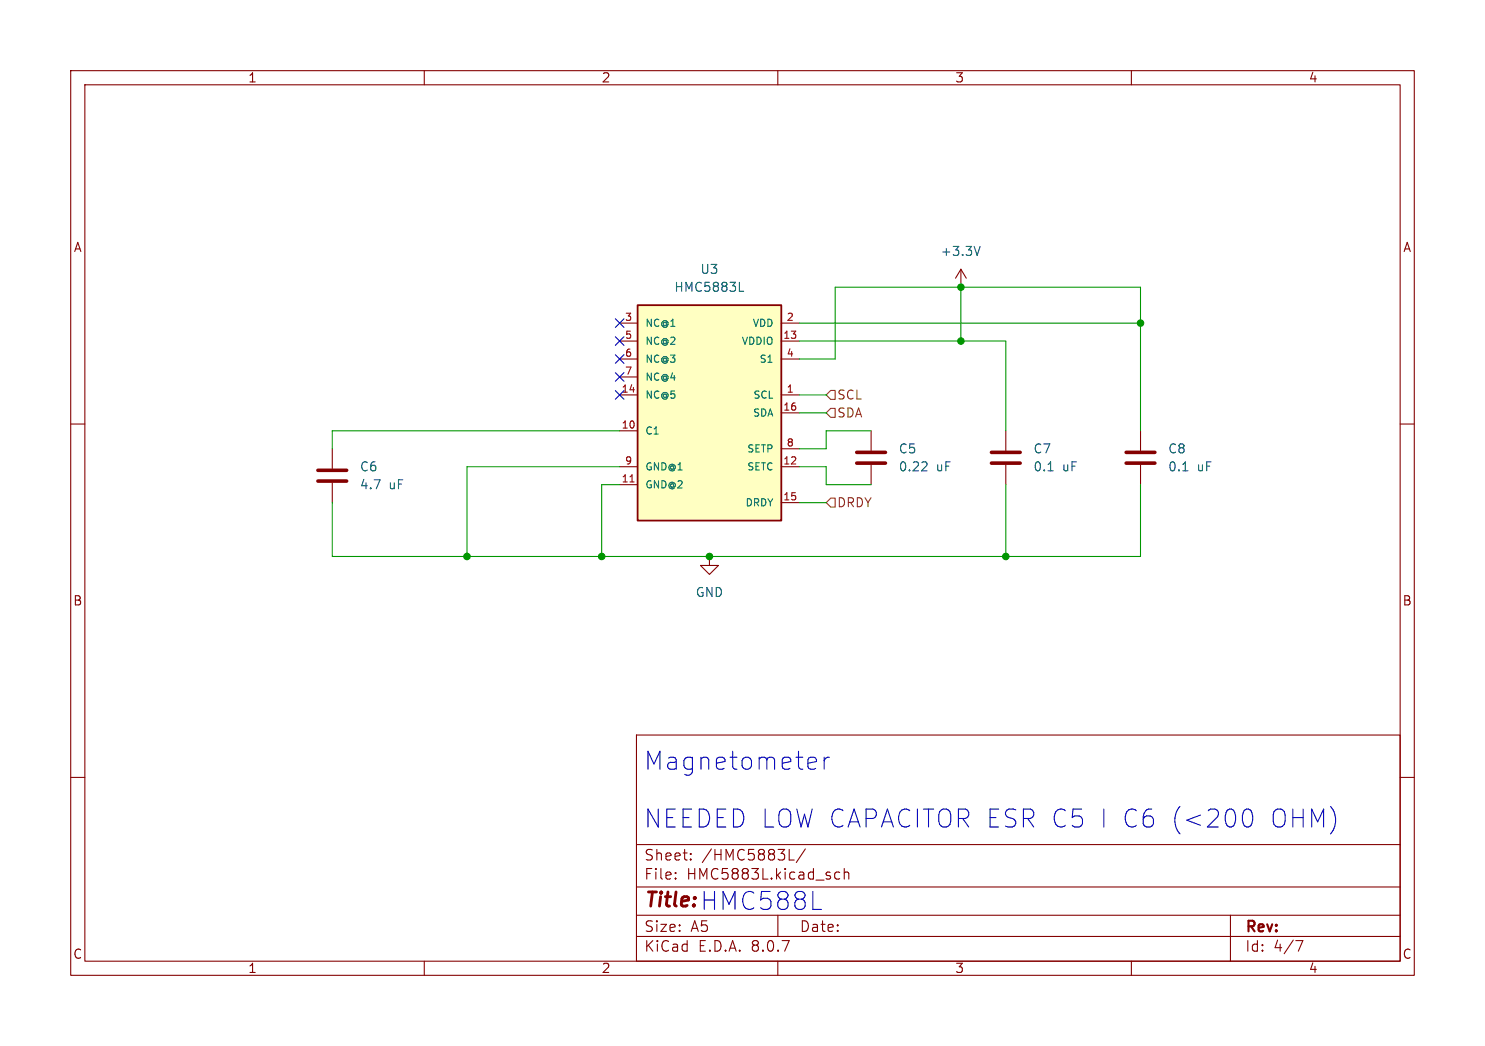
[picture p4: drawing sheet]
<svg xmlns="http://www.w3.org/2000/svg" width="210mm" height="148mm" viewBox="0 0 210 148" stroke-linecap="round" stroke-linejoin="round" font-family="sans-serif">
<g fill="none" stroke="#840000" stroke-width=".15">
<path d="M10 10h190v128h-190zM12 12h186v124h-186zM60 10v2M110 10v2M160 10v2M135.9 38.1l-.8 1.3M135.9 38.1v2.5M135.9 38.1l.8 1.3M135.9 40.6h.1M10 60h2M47 63.5v2.8M47 68.3v2.8"/>
<path d="M100.3 78.7v1.3h1.3l-1.3 1.3-1.2-1.3h1.2M100.3 78.7h.1M123.2 61v2.8M123.2 65.8v2.8M142.2 61v2.8M142.2 65.8v2.8M161.3 61v2.8M161.3 65.8v2.8M198 60h2M10 110h2M90 104h108v32h-108zM90 119.5h108"/>
<path d="M198 110h2M60 136v2M90 132.5h108M90 129.5h108M90 125.5h108M95.5 124.2l.1 .1-.1 .1M95.5 124.2v.1v.1M95.5 123.5v.1M95.5 124.2v.2M95.5 123.5h.1l-.1 .1M97.7 121.5l.1 .1-.1 .1M97.7 121.5l-.1 .1 .1 .1"/>
<path d="M97.7 120.8v.1M97.7 121.5v.2M97.7 120.8h.1l-.1 .1M97.7 120.8h-.1l.1 .1M110 136v2M110 129.5v3M111.6 121.7h.7M113.9 120.1l-1.3 1.9M118.1 124.2l.2 .2 .5-.1M118.8 123.5l-.5-.1-.2 .1M119.4 123.5a.37 .37 0 0 1 .6 .1v.8M119.4 122.9v1.5"/>
<path d="M160 136v2M174 129.5v6.5M183.3 133.1h1l-.7 1.5"/>
</g>
<path d="M45 68.1h4M45 66.5h4M121.2 65.5h4M121.2 64h4M140.2 65.5h4.1M140.2 64h4.1M159.3 65.5h4M159.3 64h4" fill="none" stroke="#840000" stroke-width=".51"/>
<path d="M138.6 34.9l-.4 1.2M131 65.4l.1 .2-.1 .3-.7 .7h.8M148.2 66.6h.7M167.3 66.6h.7" fill="none" stroke="#006464" stroke-width=".15"/>
<path d="M90.2 43.2h20.3v30.5h-20.3z" fill="#ffffc2"/>
<path d="M90.2 43.2h20.3v30.5h-20.3z" fill="none" stroke="#840000" stroke-width=".25"/>
<g fill="none" stroke="#840000" stroke-width=".15">
<path d="M87.6 55.9h2.6M87.6 48.3h2.6M87.6 45.7h2.6M87.6 50.8h2.6M87.6 53.3h2.6M110.5 55.9h2.5M110.5 48.3h2.5M110.5 58.4h2.5M110.5 45.7h2.5M110.5 50.8h2.5M87.6 61h2.6M87.6 68.6h2.6"/>
<path d="M87.6 66h2.6M110.5 66h2.5M110.5 71.1h2.5M110.5 63.5h2.5"/>
</g>
<path d="M89.1 68.2h.6" fill="none" stroke="#a90000" stroke-width=".15"/>
<path d="M104.6 41.2h.6" fill="none" stroke="#006464" stroke-width=".15"/>
<path d="M117.5 55.2h.6v1.3h-.6l-.7-.6zM117.5 57.8h.6v1.3h-.6l-.7-.7zM117.5 70.5h.6v1.3h-.6l-.7-.7z" fill="none" stroke="#725600" stroke-width=".15"/>
<path d="M114.6 107.1h.5l.2 .2 .2 .5-1.2 .2M115.3 108.7l-.2 .1h-.5M116.6 107.1v1.7M117.3 107.1a.65 .65 0 0 0-.7 .5M176.1 114.6a.6 .6 0 0 1 .9 .4 1.49 1.49 0 0 1-.5 2 .65 .65 0 0 1-.7-.5 1.98 1.98 0 0 1 .3-1.9zM115 128.7h1.2" fill="none" stroke="#0000c2" stroke-width=".15"/>
<g fill="none" stroke="#009600" stroke-width=".15">
<path d="M113 50.8h5.1v-10.2h43.2v20.4M113 55.9h3.8M113 58.4h3.8M113 48.3h29.2v12.7M113 45.7h48.3M135.9 40.6v7.7M87.6 66h-21.6v12.7M87.6 61h-40.6v2.5M87.6 68.6h-2.5v10.1M113 66h3.8v2.6h6.4M113 71.1h3.8M123.2 61h-6.4v2.5h-3.8"/>
<path d="M142.2 68.6v10.1M161.3 68.6v10.1h-114.3v-7.6"/>
</g>
<path d="M87 47.7l1.2 1.2M87 45.1l1.2 1.2M87 52.7l1.2 1.2M87 55.3l1.2 1.2M87 50.2l1.2 1.2M88.2 47.7l-1.2 1.2M88.2 45.1l-1.2 1.2M88.2 52.7l-1.2 1.2M88.2 55.3l-1.2 1.2M88.2 50.2l-1.2 1.2" fill="none" stroke="#000084" stroke-width=".15"/>
<g fill="#009600" stroke="#009600" stroke-width=".15">
<circle cx="135.9" cy="40.6" r=".46"/>
<circle cx="142.2" cy="78.7" r=".46"/>
<circle cx="135.9" cy="48.3" r=".46"/>
<circle cx="161.3" cy="45.7" r=".46"/>
<circle cx="85.1" cy="78.7" r=".46"/>
<circle cx="66" cy="78.7" r=".46"/>
<circle cx="100.3" cy="78.7" r=".46"/>
</g>
<g font-size="3.5" fill="#0000c2">
<text x="90.9" y="109.2">Magnetometer</text>
<text x="90.9" y="117.4">NEEDED LOW CAPACITOR ESR C5 I C6 (&lt;200</text>
<text x="179.1" y="117.4">OHM)</text>
<text x="99" y="129">HMC588L</text>
</g>
<text font-size="2.8" fill="#840000" x="91" y="128.9">Title:</text>
<g font-size="2.1" fill="#840000">
<text x="91" y="124.7">File:</text>
<text x="91" y="122">Sheet:</text>
<text x="97.1" y="124.7">HMC5883L.kicad_sch</text>
<text x="99.2" y="122">/HMC5883L/</text>
<text x="91" y="134.9">KiCad</text>
<text x="91" y="132.1">Size:</text>
<text x="97.7" y="132.1">A5</text>
<text x="98.7" y="134.9">E.D.A.</text>
<text x="106.3" y="134.9">8.0.7</text>
<text x="113" y="132.1">Date:</text>
<text x="176" y="132.3">Rev:</text>
<text x="176" y="134.9">Id:</text>
<text x="180.1" y="134.9">4/7</text>
</g>
<g font-size="1.8" fill="#840000">
<text x="35" y="11.9">1</text>
<text x="85" y="11.9">2</text>
<text x="135" y="11.9">3</text>
<text x="185" y="11.9">4</text>
<text x="10.3" y="35.9">A</text>
<text x="198.4" y="35.9">A</text>
<text x="10.3" y="85.9">B</text>
<text x="198.3" y="85.9">B</text>
<text x="10.3" y="135.9">C</text>
<text x="35" y="137.9">1</text>
<text x="85" y="137.9">2</text>
<text x="135" y="137.9">3</text>
<text x="185" y="137.9">4</text>
<text x="198.3" y="135.9">C</text>
</g>
<g font-size="1.8" fill="#006464">
<text x="95.3" y="41.5">HMC5883L</text>
<text x="99" y="39">U3</text>
<text x="132.9" y="36.4">+3.3V</text>
<text x="127" y="64.4">C5</text>
<text x="146.1" y="64.4">C7</text>
<text x="165.1" y="64.4">C8</text>
<text x="50.8" y="66.9">C6</text>
<text x="50.8" y="69.4">4.7</text>
<text x="55" y="69.4">uF</text>
<text x="127" y="66.9">0.22</text>
<text x="132.4" y="66.9">uF</text>
<text x="146.1" y="66.9">0.1</text>
<text x="150.3" y="66.9">uF</text>
<text x="165.1" y="66.9">0.1</text>
<text x="169.3" y="66.9">uF</text>
<text x="98.3" y="84.7">GND</text>
</g>
<g font-size="1.8" fill="#725600">
<text x="118.3" y="56.7">SCL</text>
<text x="118.3" y="59.3">SDA</text>
<text x="118.3" y="72">DRDY</text>
</g>
<g font-size="1.4" fill="#a90000">
<text x="88.3" y="45.5">3</text>
<text x="111.1" y="45.5">2</text>
<text x="88.3" y="48">5</text>
<text x="88.3" y="50.5">6</text>
<text x="88.3" y="53.1">7</text>
<text x="110.7" y="48">13</text>
<text x="111.1" y="50.5">4</text>
<text x="87.8" y="55.6">14</text>
<text x="110.7" y="58.2">16</text>
<text x="111.1" y="55.6">1</text>
<text x="87.8" y="60.7">10</text>
<text x="88.3" y="65.8">9</text>
<text x="110.7" y="65.8">12</text>
<text x="111.1" y="63.2">8</text>
<text x="87.8" y="68.3">11</text>
<text x="110.7" y="70.9">15</text>
</g>
<g font-size="1.4" fill="#006464">
<text x="91.2" y="46.5">NC@1</text>
<text x="106.3" y="46.5">VDD</text>
<text x="91.2" y="49">NC@2</text>
<text x="91.2" y="51.5">NC@3</text>
<text x="104.8" y="49">VDDIO</text>
<text x="107.3" y="51.5">S1</text>
<text x="91.2" y="56.6">NC@5</text>
<text x="91.2" y="54.1">NC@4</text>
<text x="106.4" y="59.2">SDA</text>
<text x="106.4" y="56.6">SCL</text>
<text x="91.2" y="61.7">C1</text>
<text x="105.5" y="64.2">SETP</text>
<text x="91.2" y="69.3">GND@2</text>
<text x="91.2" y="66.8">GND@1</text>
<text x="105.3" y="71.9">DRDY</text>
<text x="105.5" y="66.8">SETC</text>
</g>
</svg>
